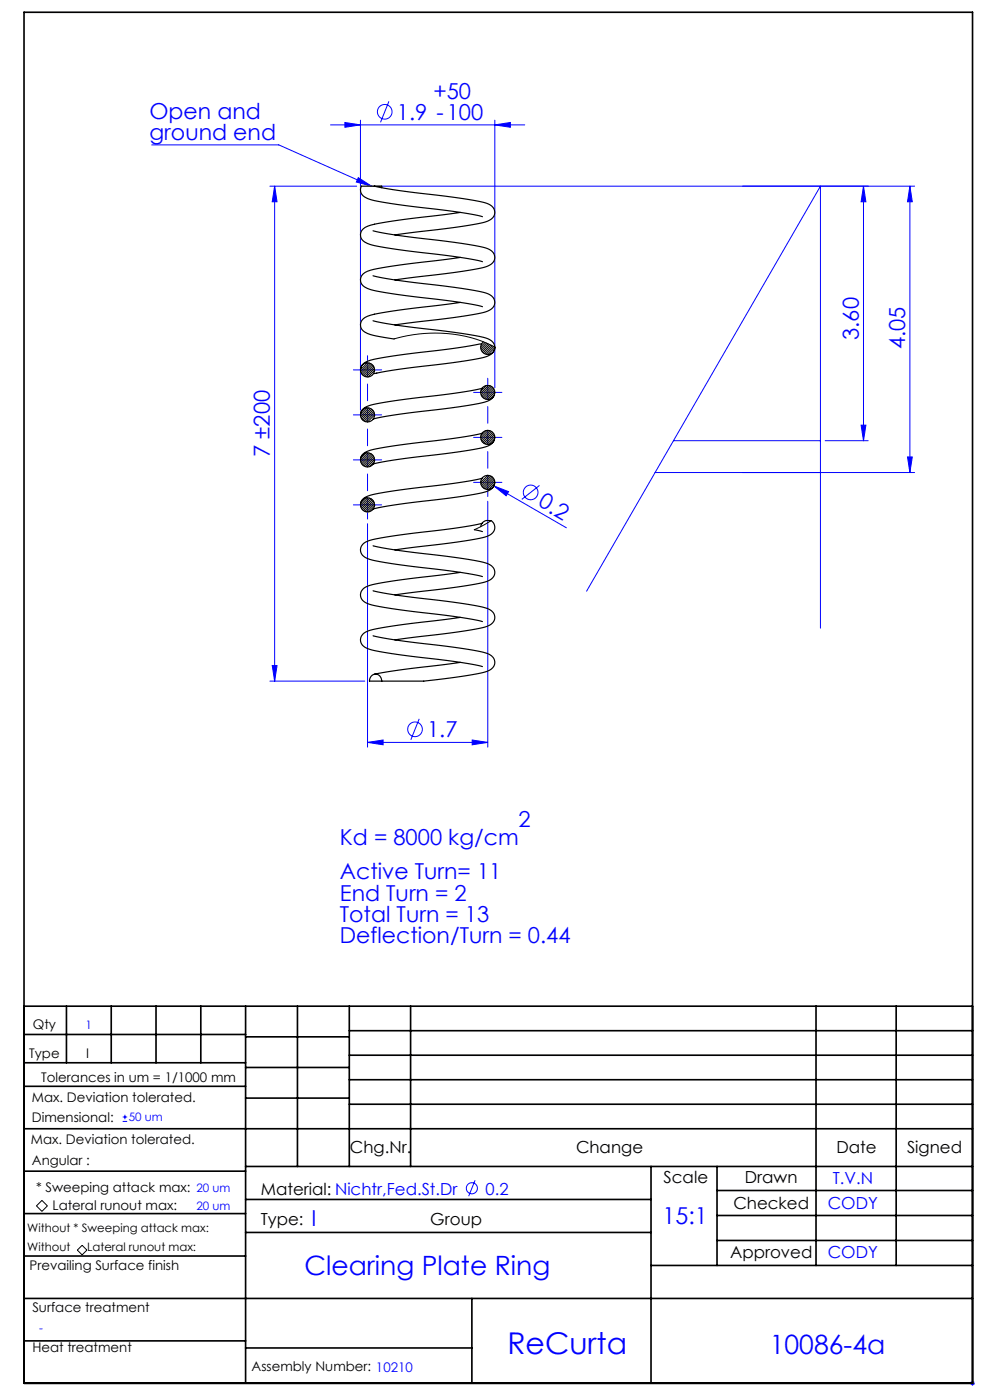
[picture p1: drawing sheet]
<svg xmlns="http://www.w3.org/2000/svg" width="210mm" height="297mm" viewBox="0 0 210 297" stroke-linecap="round" stroke-linejoin="round" font-family="sans-serif">
<g fill="none" stroke="#00f" stroke-width=".21">
<path d="M32.2 30.7h26.9l19.7 8.8M57.3 39.5h18.4M58.3 39.5v105M58.3 39.5l.5 3.3h-1.1zM70.1 26.5h41.2M73.2 26l3.3 .5-3.3 .5zM76 37.7l2.8 1.8-3.2-.9zM76.5 25.5v61.5M82.5 21.5l-1.8 4.4M105 26.5l3.3-.5v1zM105 25.5v56.7M183.2 39.5v54"/>
<path d="M183.2 39.5l.5 3.3h-1zM193 39.5l.5 3.3h-1zM193 39.5v60.7M194 39.5h-115.2M76.5 78.5h3M78 77v3M142.9 93.5h31.1M175 93.5h9.2M182.7 90.2h1l-.5 3.3zM192.5 96.9h1l-.5 3.3zM78 111.1v47.4M103.5 106.3v52.2"/>
<path d="M104.8 103.1l3.1 1.2-.5 .9zM104.8 103.1l15.3 8.9M114.4 103l-3.7 2.9M194 100.2h-55M124.4 125.4l49.6-85.9v93.8M57.3 144.5h20.1M57.7 141.2h1.1l-.5 3.3zM78 157.5l3.3-.5v1zM78 157.5h25.5M88.9 152.5l-1.8 4.4M100.2 157l3.3 .5-3.3 .5zM26 237.9h1"/>
<path d="M26 237h1M26.5 236.5v.9M100.8 250.4l-1.4 3.4M205.8 293.5h1M205.9 293.1l.7 .7M206.3 293v1M206.6 293.1l-.7 .7"/>
<circle cx="81.6" cy="23.7" r="1.56"/>
<circle cx="112.6" cy="104.5" r="1.56"/>
<circle cx="88" cy="154.7" r="1.56"/>
<circle cx="100.1" cy="252.1" r="1.18"/>
</g>
<path d="M8.9 254.7l1.2 1.1-1.2 1.2-1.2-1.2zM16.4 265.2l1-1 1 1-1 1z" fill="none" stroke="#000" stroke-width=".21"/>
<g fill="none" stroke="#00f" stroke-width=".21" stroke-dasharray="15.2 1.3 1.3 1.3">
<path d="M76.5 78.5h-1.5M78 77v-1.5M79.5 78.5h1.5M76.5 88h-1.5M76.5 97.6h-1.5M78 88v-1.5M78 88h-1.5M78 88v1.5M78 88h1.5M78 97.6v-1.5M78 97.6h-1.5M78 97.6v1.5"/>
<path d="M78 97.6h1.5M78 85v-3.5M78 94.6v-3.6M79.5 88h1.5M79.5 97.6h1.5M102 83.2h-1.5M102 92.8h-1.5M103.5 83.2v-1.5M103.5 83.2h-1.5M103.5 83.2v1.5M103.5 83.2h1.5M103.5 81.7v-1.5"/>
<path d="M103.5 92.8v-1.5M103.5 92.8h-1.5M103.5 92.8v1.5M103.5 92.8h1.5M103.5 89.8v-3.6M103.5 99.3v-3.5M105 83.2h1.5M105 92.8h1.5M76.5 107.1h-1.5M78 107.1v-1.5M78 107.1h-1.5M78 107.1v1.5"/>
<path d="M78 107.1h1.5M78 108.6v1.5M78 104.1v-3.5M79.5 107.1h1.5M102 102.3h-1.5M103.5 102.3v-1.5M103.5 102.3h-1.5M103.5 102.3v1.5M103.5 102.3h1.5M103.5 103.8v1.5M105 102.3h1.5"/>
</g>
<g fill="none" stroke="#000" stroke-width=".35">
<path d="M5.1 2.6h201.2v290.9h-201.2zM5.1 213.5h201.2M5.1 219.5h47M14.1 213.5v12M23.6 213.5v12M33.1 213.5v12M42.6 213.5v12M52.1 213.5v80M52.1 220h22M63.1 213.5v34M74.1 218.7h132.2M74.1 213.5v34"/>
<path d="M87.1 213.5v34M173.1 213.5v55M190.1 213.5v55M5.1 239.5h201.2M5.1 230.5h47M5.1 225.5h47M52.1 226.5h22M52.1 233h22M74.1 223.9h132.2M74.1 229.1h132.2M74.1 234.3h132.2M5.1 257.5h47"/>
<path d="M5.1 248.5h47M52.1 247.5h154.2M52.1 254.5h86M138.1 247.5v46M152.1 247.5v21M152.1 252.6h54.2M152.1 257.9h54.2M5.1 275.5h201.2M5.1 266.5h47M52.1 261.5h86M100.1 275.5v18M138.1 268.5h68.2"/>
<path d="M152.1 263.2h54.2M5.1 284.5h47M52.1 286h48"/>
</g>
<g fill="#00f">
<path d="M76 37.7l2.8 1.8-3.2-.9z"/>
<path d="M104.8 103.1l3.1 1.2-.5 .9z"/>
<path d="M192.5 96.9h1l-.5 3.3zM193 39.5l.5 3.3h-1z"/>
<path d="M183.2 39.5l.5 3.3h-1zM182.7 90.2h1l-.5 3.3z"/>
<path d="M78 157.5l3.3-.5v1zM100.2 157l3.3 .5-3.3 .5zM73.2 26l3.3 .5-3.3 .5zM105 26.5l3.3-.5v1z"/>
<path d="M58.3 39.5l.5 3.3h-1.1zM57.7 141.2h1.1l-.5 3.3z"/>
</g>
<g fill="none" stroke="#000" stroke-width=".21">
<path d="M77.9 77l-1.4 1.4M78.3 77l-1.8 1.8M78.6 77.2l-2 2M78.9 77.3l-2.1 2.1M79.1 77.6l-2.1 2.1M79.3 77.8l-2 2M79.4 78.2l-1.7 1.7M79.5 78.5l-1.4 1.5M83.6 71.9a28.8 28.8 0 0 1 21.4 1.7M102.9 72.7l-.9 .9M103.2 72.8l-1.2 1.2M103.5 72.9l-1.4 1.4"/>
<path d="M103.8 73.1l-1.5 1.5M104.1 73.2l-1.6 1.6M104.4 73.4l-1.6 1.6M104.7 73.5l-1.6 1.7M105 73.7l-1.5 1.5M77.6 96.1l-1.1 1.1M77.8 86.5l-1.3 1.4M78.1 96.1l-1.6 1.6M78.2 86.6l-1.7 1.7M78.5 96.2l-1.9 1.9M78.6 86.7l-2 1.9M78.8 96.3l-2.1 2.1"/>
<path d="M78.8 86.8l-2 2.1M79 96.5l-2.1 2.1M79.1 87l-2.1 2.1M79.2 96.8l-2 2M79.3 87.3l-2 2M79.4 97.1l-1.9 1.9M79.4 87.6l-1.8 1.9M79.4 98l-1 1M79.4 97.5l-1.5 1.5M79.5 88l-1.5 1.5M103.1 91.4l-1.1 1M103.2 81.8l-1.2 1.2"/>
<path d="M103.6 91.3l-1.6 1.5M103.7 81.8l-1.6 1.6M103.9 91.4l-1.9 1.9M104 81.9l-1.9 1.9M104.2 91.5l-2 2.1M104.3 82l-2.1 2.1M104.5 91.7l-2.1 2.1M104.5 82.2l-2 2.1M104.7 92l-2.1 2M104.7 82.5l-2 2M104.8 92.3l-1.9 1.9M104.9 83.7l-1 .9"/>
<path d="M104.9 82.8l-1.9 1.9M104.9 93.1l-1.1 1.1M104.9 92.6l-1.6 1.7M104.9 83.2l-1.5 1.5M77.5 105.7l-.9 .9M78 105.6l-1.5 1.6M78.4 105.7l-1.9 1.8M78.7 105.8l-2 2.1M79 106l-2.1 2.1M79.2 106.3l-2.1 2M79.3 106.5l-1.9 2M79.4 106.9l-1.6 1.7"/>
<path d="M79.4 107.3l-1.2 1.3M103.5 100.8l-1.5 1.5M103.8 100.9l-1.8 1.8M104.2 101l-2 2M104.2 110.4l-3.6 2M104.4 101.2l-2.1 2.1M104.6 101.4l-2 2.1M104.8 101.7l-1.9 2M104.9 102.1l-1.7 1.7M105 102.5l-1.4 1.3"/>
</g>
<g fill="none" stroke="#000" stroke-width=".25">
<path d="M79.4 39.5h1.6l-.1 .3M79.1 49a169 169 0 0 0 17.2 2.4 27.1 27.1 0 0 1 7.6 1.6 1.85 1.85 0 0 1 1 1.9 1.85 1.85 0 0 1-1.5 1.6 115.3 115.3 0 0 1-16.4 2.4l-3.2 .5M79.1 58.5a169 169 0 0 0 17.2 2.5 27.1 27.1 0 0 1 7.6 1.5 1.85 1.85 0 0 1 1 1.9 1.85 1.85 0 0 1-1.5 1.6 115.3 115.3 0 0 1-16.4 2.5l-3.2 .4M97.7 45.1l-5.4 .7a144.7 144.7 0 0 0-13.7 2 2.18 2.18 0 0 0-2.1 2.4l.1 .4a3.4 3.4 0 0 0 2.6 1.5l5 .8 5.6 .7a97.2 97.2 0 0 1 12.5 1.9M97.7 54.6l-5.4 .7a144.7 144.7 0 0 0-13.7 2 2.18 2.18 0 0 0-2.1 2.5l.1 .3a3.4 3.4 0 0 0 2.6 1.5l3.9 .7 6.7 .9a97.2 97.2 0 0 1 12.5 1.9M102.3 46a201.3 201.3 0 0 0-18.1-2.6 21.4 21.4 0 0 1-6.9-1.6 1.5 1.5 0 0 1-.5-2.3h2.6a196.2 196.2 0 0 0 16.9 2.4 27.1 27.1 0 0 1 7.6 1.5 1.85 1.85 0 0 1 1 1.9 1.85 1.85 0 0 1-1.5 1.6 115.3 115.3 0 0 1-16.4 2.5l-3.2 .4M76.5 78.3v.3M79.1 68.1a169 169 0 0 0 17.2 2.4 27.1 27.1 0 0 1 7.6 1.5 1.57 1.57 0 0 1 .9 2.4 1.57 1.57 0 0 1-2.5 .2 1.5 1.5 0 0 1 .2-2.1M97.7 64.2l-5.4 .7a144.7 144.7 0 0 0-13.7 2 2.18 2.18 0 0 0-2.1 2.4l.1 .4a3.4 3.4 0 0 0 2.6 1.5l4.4 .7M102.1 73l-9.8 1.4a144.7 144.7 0 0 0-13.7 2 2.42 2.42 0 0 0-2.1 1.9M104.9 73.9a2.4 2.4 0 0 1-2.2 1.9 239.9 239.9 0 0 1-18.8 2.6l-4.6 .8M105 73.7v.1"/>
<path d="M76.5 87.9v.1M76.5 97.4v.2M102.3 82.4a137.5 137.5 0 0 1-16.1 2.3l-1.3 .1a30 30 0 0 0-7.5 1.6l-.6 .6-.3 .8M102.3 91.9a137.5 137.5 0 0 1-16.1 2.3l-1.3 .2a30 30 0 0 0-7.5 1.6l-.6 .6-.3 .8M104.8 83.9a4 4 0 0 1-3.3 1.7l-7.1 1.1a129.6 129.6 0 0 0-15.3 2.2M104.8 93.5a4 4 0 0 1-3.3 1.7l-7.1 1.1a129.6 129.6 0 0 0-15.3 2.2v-.1M105 83.2l-.1 .1M105 92.8l-.1 .1M76.5 107v.1M79.1 115.8a245.9 245.9 0 0 0 18.3 2.6l1 .1a15.8 15.8 0 0 1 5.9 1.5 1.86 1.86 0 0 1 .6 2 1.86 1.86 0 0 1-1.6 1.3 155 155 0 0 1-17.8 2.7l-1.7 .2M100.6 112.4l1.7 .4M102.3 101.5a137.5 137.5 0 0 1-16.1 2.3l-1.3 .1a30 30 0 0 0-7.5 1.6l-.6 .6-.3 .8"/>
<path d="M102.3 111a165.8 165.8 0 0 1-16.7 2.4 36.6 36.6 0 0 0-8.1 1.6 1.85 1.85 0 0 0-1 1.9 1.85 1.85 0 0 0 1.5 1.6 102.3 102.3 0 0 0 14.9 2.3l6.3 .9 3.1 .6M104.1 110.5a1.5 1.5 0 0 0-2.1 1.2M104.2 110.4a1.85 1.85 0 0 1 .7 2 1.85 1.85 0 0 1-1.6 1.4 155 155 0 0 1-17.8 2.6l-1.7 .3M104.8 103a4 4 0 0 1-3.3 1.7l-7.1 1.1a129.6 129.6 0 0 0-15.3 2.2M105 102.3l-.1 .1M79.1 125.3a245.9 245.9 0 0 0 18.3 2.6l1 .2a15.8 15.8 0 0 1 5.9 1.5 1.86 1.86 0 0 1 .6 1.9 1.86 1.86 0 0 1-1.6 1.4 155 155 0 0 1-17.8 2.6l-1.7 .2M79.1 134.9a245.9 245.9 0 0 0 18.3 2.6l1 .1a15.8 15.8 0 0 1 5.9 1.5 1.86 1.86 0 0 1 .6 2 1.86 1.86 0 0 1-1.6 1.3 65.5 65.5 0 0 1-16.3 2.1h-6M97.7 121.4l-3.5 .5a159.6 159.6 0 0 0-15.8 2.3 2.11 2.11 0 0 0-1.8 2.6 3.6 3.6 0 0 0 3.1 1.7l9.4 1.4a108.9 108.9 0 0 1 13.2 2M97.7 131l-3.5 .4a159.6 159.6 0 0 0-15.8 2.3 2.11 2.11 0 0 0-1.8 2.6 3.6 3.6 0 0 0 3.1 1.8l9.4 1.4a108.9 108.9 0 0 1 13.2 1.9M78.9 143.3a1.29 1.29 0 0 1 1.5-.1 1.29 1.29 0 0 1 .6 1.3h-2.6l.1-.7zM97.7 140.5l-12.1 1.5-6.2 1"/>
<circle cx="78" cy="78.5" r="1.5"/>
<circle cx="78" cy="88" r="1.5"/>
<circle cx="78" cy="97.6" r="1.5"/>
<circle cx="103.5" cy="92.8" r="1.5"/>
<circle cx="103.5" cy="83.2" r="1.5"/>
<circle cx="78" cy="107.1" r="1.5"/>
<circle cx="103.5" cy="102.3" r="1.5"/>
</g>
<text font-size="6.3" fill="#00f" x="107.6" y="287.3">ReCurta</text>
<g font-size="5.6" fill="#00f">
<text x="64.6" y="270.4">Clearing Plate Ring</text>
<text x="163.3" y="287.2">10086-4a</text>
</g>
<text font-size="4.9" fill="#00f" x="140.6" y="259.7">15:1</text>
<g font-size="4.7" fill="#00f">
<text x="91.9" y="21">+50</text>
<text x="31.7" y="25.2">Open and</text>
<text x="31.7" y="29.7">ground end</text>
<text x="84.2" y="25.4">1.9 -100</text>
<text x="182.2" y="72.1" transform="rotate(-90 182.2 72.1)">3.60</text>
<text x="192" y="74.1" transform="rotate(-90 192 74.1)">4.05</text>
<text x="57.2" y="96.9" transform="rotate(-90 57.2 96.9)">7 ±200</text>
<text x="113.9" y="107.2" transform="rotate(30 113.9 107.2)">0.2</text>
<text x="90.6" y="156.4">1.7</text>
<text x="72.1" y="179.2">Kd = 8000 kg/cm</text>
<text x="110" y="175.4">2</text>
<text x="72.1" y="186.5">Active Turn= 11</text>
<text x="72.1" y="191.1">End Turn = 2</text>
<text x="72.1" y="195.6">Total Turn = 13</text>
<text x="72.1" y="200.1">Deflection/Turn = 0.44</text>
<text x="66.1" y="260">I</text>
</g>
<g font-size="3.5">
<text x="74.2" y="244.7">Chg.Nr.</text>
<text x="122.2" y="244.7">Change</text>
<text x="177.4" y="244.7">Date</text>
<text x="192.4" y="244.7">Signed</text>
<text x="140.8" y="250.9">Scale</text>
<text x="158" y="250.9">Drawn</text>
<text x="55.3" y="253.5">Material: Nichtr,Fed.St.Dr</text>
<text x="155.6" y="256.4">Checked</text>
<text x="55.3" y="259.8">Type:</text>
<text x="91.3" y="259.8">Group</text>
<text x="154.9" y="266.9">Approved</text>
</g>
<g font-size="3.5" fill="#00f">
<text x="176.6" y="251.1">T.V.N</text>
<text x="103" y="253.4">0.2</text>
<text x="175.6" y="256.6">CODY</text>
<text x="175.6" y="267">CODY</text>
</g>
<g font-size="2.8">
<text x="7" y="218.4">Qty</text>
<text x="6.2" y="224.5">Type</text>
<text x="18.2" y="224.5">I</text>
<text x="6.8" y="233.7">Max. Deviation tolerated.</text>
<text x="8.8" y="229.4">Tolerances in um = 1/1000 mm</text>
<text x="6.8" y="238.1">Dimensional:</text>
<text x="6.6" y="242.8">Max. Deviation tolerated.</text>
<text x="6.8" y="247.1">Angular :</text>
<text x="7.6" y="252.9">* Sweeping attack max:</text>
<text x="11.2" y="256.7">Lateral runout max:</text>
<text x="6.3" y="269.5">Prevailing Surface finish</text>
<text x="6.9" y="278.3">Surface treatment</text>
<text x="6.9" y="286.7">Heat treatment</text>
<text x="53.4" y="290.9">Assembly Number: 10210</text>
</g>
<g font-size="2.5" fill="#00f">
<text x="18.1" y="218.3">1</text>
<text x="27.3" y="237.9">50 um</text>
<text x="41.7" y="256.6">20 um</text>
<text x="41.7" y="252.9">20 um</text>
<text x="8.3" y="282.6">-</text>
</g>
<g font-size="2.5">
<text x="5.8" y="261.4">Without * Sweeping attack max:</text>
<text x="5.8" y="265.4">Without</text>
<text x="18.5" y="265.3">Lateral runout max:</text>
</g>
</svg>
